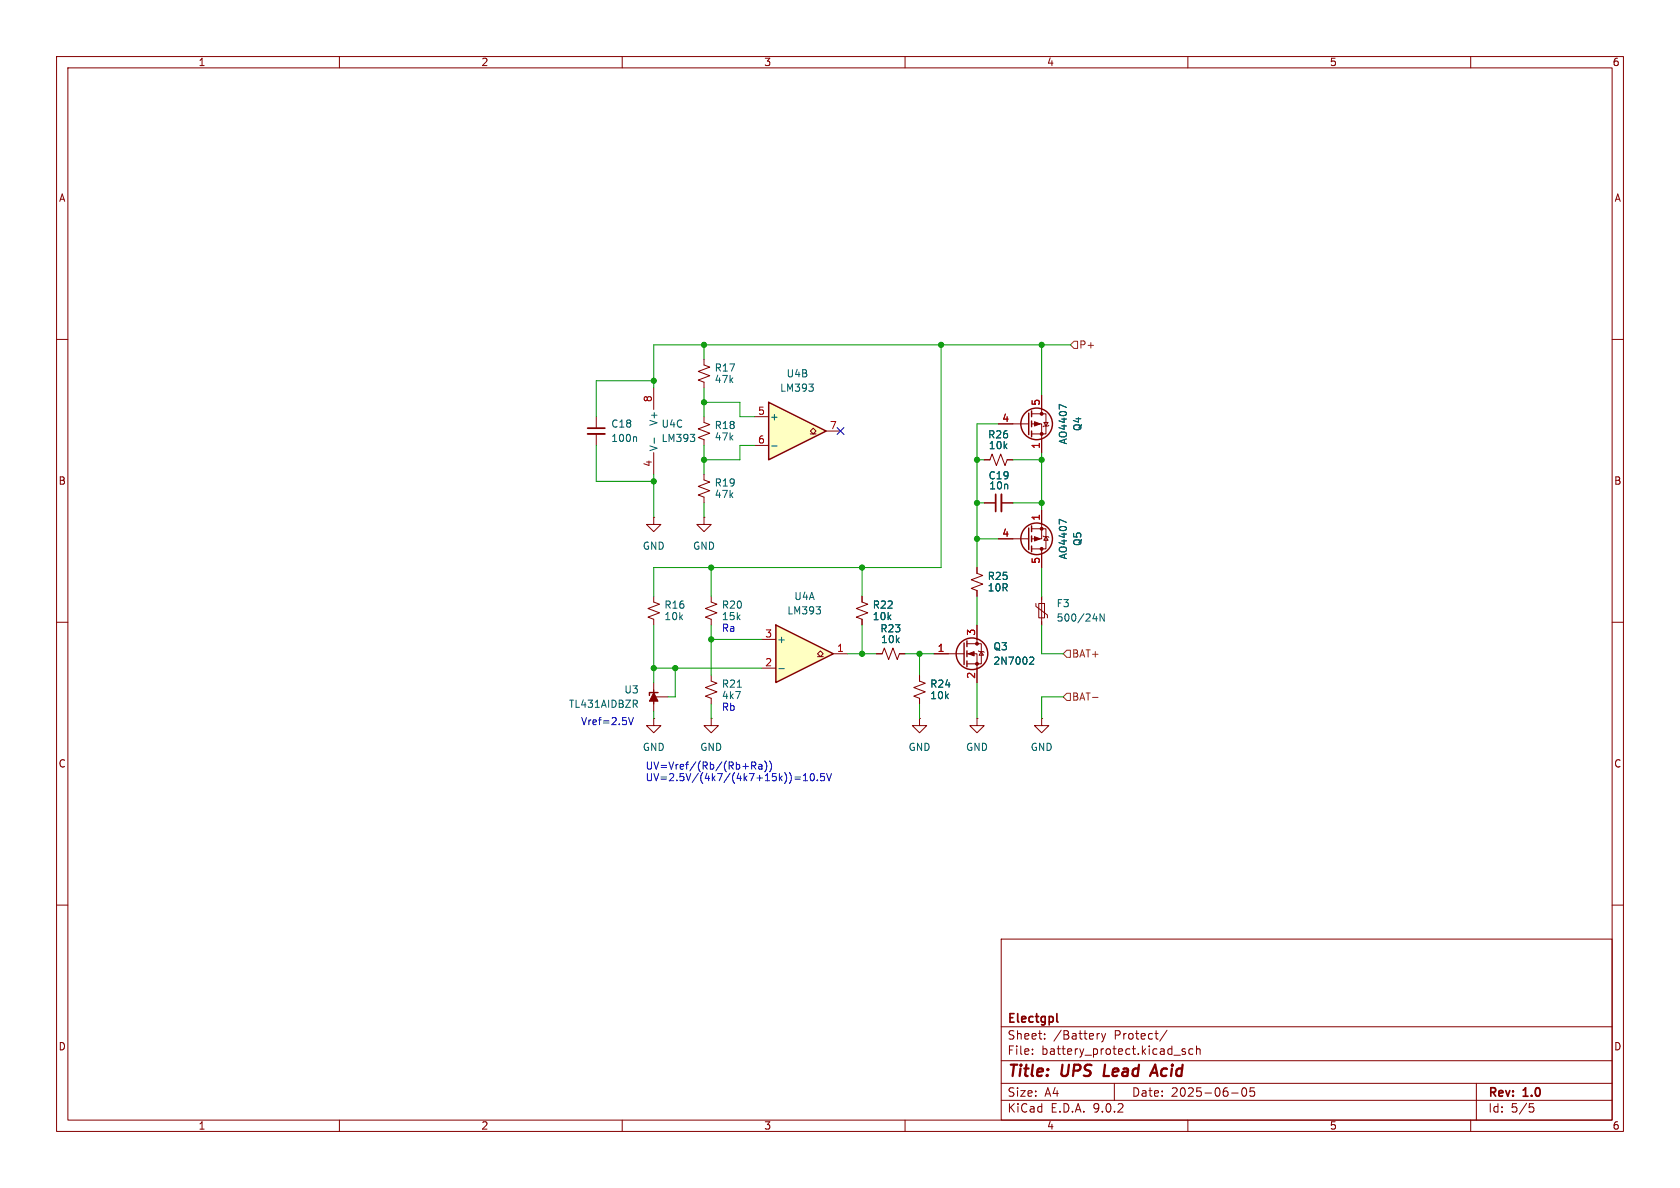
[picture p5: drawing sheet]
<svg xmlns="http://www.w3.org/2000/svg" width="297mm" height="210mm" viewBox="0 0 297 210" stroke-linecap="round" stroke-linejoin="round" font-family="sans-serif">
<g fill="none" stroke="#840000" stroke-width=".18">
<path d="M10 10h277v190h-277zM12 12h273v186h-273zM60 10v2M110 10v2M160 10v2M210 10v2M260 10v2M10 60h2M285 60h2M10 110h2M285 110h2M10 160h2"/>
<path d="M177 166h108v32h-108zM285 160h2M60 198v2M110 198v2M160 198v2M177 194.5h108M177 191.5h108M177 187.5h108M177 181.5h108M182.5 186.3v.1M182.5 185.5v.1M184.7 183.6v.1"/>
<path d="M184.7 182.8v.1M194.4 182.7l-.3 .1M194.7 182.7l.4 1M195.1 183.7l-.1 .4-.3 .1M195.5 182.7l-.4 1M197 191.5v3M206.3 182.1l-1.3 2M207.5 186.5h1.2M209.5 185.5l-.3-.1-.2 .2v.2l.5 .2v.3h-.5M210 198v2M210.9 185.5l-.4-.1-.3 .3v.4l.1 .2h.6M211.5 185.5l.2-.1 .4 .1 .1 .9"/>
<path d="M211.5 184.9v1.5M217.7 193.2h1.2M219.7 192.4l.2-.1a.81 .81 0 0 1 .6 .6 .81 .81 0 0 1-.3 .8l-.2 .1a.81 .81 0 0 1-.3-1.4zM221.7 192.3h-.7v.7l.2-.1h.5l.1 .3-.1 .5-.2 .1-.5-.1M260 198v2M261 191.5v6.5M270.4 195.1h.7M270.5 195.7h.4l.3 .3-.2 .5-.5 .1"/>
</g>
<path d="M195.4 188.2l-.3 2h1M203.3 190.2l.9-2 .4 2M203.6 189.6h.9" fill="none" stroke="#840000" stroke-width=".4"/>
<path d="M186.8 179.2v1.3l.3 .2" fill="none" stroke="#840000" stroke-width=".3"/>
<path d="M137.2 110.5l10.1 5.1-10.1 5.1z" fill="#ffffc2"/>
<g fill="none" stroke="#840000" stroke-width=".25">
<path d="M181.9 93.3v3.9M182.4 93v1M182.4 94.7v1.1M182.4 96.5v1M137.2 110.5l10.1 5.1-10.1 5.1z"/>
<circle cx="183.3" cy="95.2" r="2.79"/>
</g>
<g fill="none" stroke="#840000" stroke-width=".18">
<path d="M105.4 73.7v2M105.4 76.7v2M115.6 91.4v1.3h1.2l-1.2 1.3-1.3-1.3h1.3M115.6 91.4h.1M124.5 91.4v1.3h1.2l-1.2 1.3-1.3-1.3h1.3M124.5 91.4h.1M174 81.3h1l.4-1 .7 2 .8-2 .8 2 .4-1h1M174 88.9h2M176.5 95.3h5.4M177 88.9h2.1M182.4 93.5h2.5v3.5h-2.5M184.1 90.2v5.1h-1.7"/>
<path d="M184.1 97v3.3M184.4 94.7l.1 .2h.8l.1 .1M184.9 94.9l.4 .6h-.8zM125.7 119.4v1l1 .4-2 .7 2 .8-2 .8 1 .3v1.1M134.6 113h2.6M134.6 118.1h2.6M144.5 116.1h.5l-.5-.5 .5-.5 .5 .5-.5 .5h.5M147.3 115.6h2.6M152.4 105.4v1l1 .4-2 .8 2 .7-2 .8 1 .4v1M162.6 119.4v1l1 .4-2.1 .7 2.1 .8-2.1 .8 1.1 .3v1.1M183.1 106.7v.5l2.1 1.5v.5M183.6 106.7h1.1v2.5h-1.1z"/>
<path d="M184.1 105.4v5.1M115.6 127v1.3h1.2l-1.2 1.2-1.3-1.2h1.3M115.6 127h.1M125.7 127v1.3h1.3l-1.3 1.2-1.2-1.2h1.2M125.7 127h.1M162.6 127v1.3h1.2l-1.2 1.2-1.3-1.2h1.3M162.6 127h.1"/>
</g>
<path d="M112.4 77.2l.1 .2v.6M188.5 92.3l-1.2-.5v.8M137.7 118.2h1M144.3 107.3h.8l-.5 .4M145 107.9v.5M193.2 109.4h.8M195.2 108.5v1.3l-.7-1.3v1.3M130.3 121.5h.8" fill="none" stroke="#006464" stroke-width=".18"/>
<g fill="#840000" stroke="#840000" stroke-width=".18">
<path d="M182.9 94.9l1 .4-1 .3z"/>
<circle cx="184.1" cy="97" r=".25"/>
<circle cx="184.1" cy="93.5" r=".25"/>
</g>
<path d="M103.9 75.7h3M176 87.4v3" fill="none" stroke="#840000" stroke-width=".3"/>
<path d="M103.9 76.7h3M177 87.4v3" fill="none" stroke="#840000" stroke-width=".33"/>
<path d="M135.9 71.1l10.1 5.1-10.1 5.1z" fill="#ffffc2"/>
<g fill="none" stroke="#840000" stroke-width=".25">
<path d="M135.9 71.1l10.1 5.1-10.1 5.1zM181.9 73v3.8M182.4 72.6v1.1M182.4 74.4v1M182.4 76.2v1M170.4 113.7v3.8M170.9 113.3v1M170.9 115.1v1M170.9 116.8v1.1M116.3 122.4h-1.5v.5"/>
<circle cx="183.3" cy="74.9" r="2.79"/>
<circle cx="171.8" cy="115.6" r="2.79"/>
</g>
<g fill="none" stroke="#840000" stroke-width=".18">
<path d="M115.6 68.6v3.8M124.5 63.5v1l1 .4-2.1 .8 2.1 .7-2.1 .8 1.1 .4v1M124.5 73.7v1l1 .4-2.1 .7 2.1 .8-2.1 .7 1.1 .4v1M133.3 73.7h2.6M133.3 78.7h2.6M143.3 76.7h.5l-.5-.5 .5-.5 .5 .5-.5 .5h.5M146 76.2h2.6M176.5 74.9h5.4M182.4 73.2h2.5v3.5h-2.5M182.4 74.9h1.7v5.1M184.1 69.9v3.3M184.5 74.7h.8l-.4 .6z"/>
<path d="M185.4 75.2l-.1 .1h-.8l-.1 .1M115.6 80v3.8M124.5 83.8v1l1 .4-2.1 .8 2.1 .7-2.1 .8 1.1 .4v1M174 88.9h2M174 81.3h1M176.5 95.3h2.6M177 88.9h2.1M178.1 81.3h1M184.1 90.2v2.5M184.1 97.8v2.5M115.6 105.4v1l1 .4-2 .8 2 .7-2 .8 1 .4v1M125.7 105.4v1l1 .4-2 .8 2 .7-2 .8 1 .4v1"/>
<path d="M152.4 105.4v1M152.4 109.5v1M154.9 115.6h1.1l.3-1 .8 2 .8-2 .7 2 .4-1h1M162.6 119.4v1M165.1 115.6h5.3M170.9 113.8h2.6v3.5h-2.6M170.9 115.6h1.8v5.1M172.7 100.3v1l1 .4-2 .8 2 .8-2 .7 1 .4v1M172.7 110.5v3.3M173 115.1l.1 .1h.8l.1 .1M173.5 115.2l.4 .6h-.8zM115.6 121.9v2.6"/>
<path d="M115.6 120.7v5M115.6 123.2h2.5M162.6 123.4v1.1M172.7 127v1.3h1.3l-1.3 1.2-1.3-1.2h1.3M172.7 127h.1M184.1 127v1.3h1.3l-1.3 1.2-1.2-1.2h1.2M184.1 127h.1"/>
</g>
<path d="M115.7 77.4v1M122 76.8h.8l-.4 .5M122.8 77.4v.5M136.4 78.8h1M143 67.9h.8l-.4 .5M143.7 68.5v.5M188.5 72l-1.2-.5v.8M188.5 92.3l-1.2-.5v.8M182.2 116.1l.4 .1 .2 .3-.8 .9h.8M112.3 124.4l.4 .6M112.4 123.8l.3 .2-.1 .3-.2 .1" fill="none" stroke="#006464" stroke-width=".18"/>
<g fill="#840000" stroke="#840000" stroke-width=".18">
<path d="M115.6 122.4l.7 1.6h-1.5z"/>
<path d="M182.9 74.5l1 .4-1 .4z"/>
<path d="M171.2 115.6l1-.4v.8z"/>
<circle cx="184.1" cy="73.2" r=".25"/>
<circle cx="184.1" cy="76.7" r=".25"/>
<circle cx="172.7" cy="113.8" r=".25"/>
<circle cx="172.7" cy="117.3" r=".25"/>
</g>
<path d="M189.2 61l.7-.7h.6v1.3h-.6zM188.6 114.9h.6v1.3h-.6l-.6-.6zM188.6 122.6h.6v1.2h-.6l-.6-.6zM193.1 123.3h1" fill="none" stroke="#725600" stroke-width=".18"/>
<g fill="none" stroke="#009600" stroke-width=".18">
<path d="M105.4 78.7v6.4h10.2M115.6 67.3h-10.2v6.4M124.5 61v2.5M124.5 68.6v5.1M124.5 78.7v5.1M124.5 71.1h6.3v2.6h2.5M133.3 78.7h-2.5v2.6h-6.3M166.4 61v39.3h-50.8v5.1M176.5 74.9h-3.8v25.4M184.1 61v8.9M189.2 61h-73.6v7.6M115.6 83.8v7.6"/>
<path d="M124.5 88.9v2.5M172.7 88.9h1.3M172.7 81.3h1.3M172.7 95.3h3.8M179.1 88.9h5M179.1 81.3h5M184.1 80v10.2M115.6 118.1h19M115.6 110.5v10.2M119.4 118.1v5.1h-1.3M125.7 100.3v5.1M125.7 110.5v8.9"/>
<path d="M125.7 113h8.9M149.9 115.6h5M152.4 100.3v5.1M152.4 110.5v5.1M160 115.6h5.1M162.6 115.6v3.8M172.7 105.4v5.1M184.1 100.3v5.1M184.1 110.5v5.1h3.9M115.6 125.7v1.3M125.7 124.5v2.5M162.6 124.5v2.5"/>
<path d="M172.7 120.7v6.3M188 123.2h-3.9v3.8"/>
</g>
<path d="M148 75.6l1.2 1.2M149.2 75.6l-1.2 1.2" fill="none" stroke="#000084" stroke-width=".18"/>
<g fill="none" stroke="#0000c2" stroke-width=".18">
<path d="M111.1 126.8l.4 1.3 .5-1.3M132.9 135.4l.6-.1 .1-.2v-.3l-.7-.1v1.3M133.2 135.4l.4 .6M134.2 135.2h.4l.1 .8M134.7 135.4l-.4 .1-.2 .2 .2 .3 .4-.1M135.2 134.5a1.47 1.47 0 0 1 .1 1.9M136 134.5a1.47 1.47 0 0 1 .1 1.9M140.5 137.4h1M140.5 137.7h1M142 138h.8M142 137.1l.4-.4v1.3M143.4 136.9l.1-.2a.68 .68 0 0 1 .5 .7 .68 .68 0 0 1-.5 .6l-.1-.1-.2-.4z"/>
<path d="M144.5 137.9v.1M145.7 136.7h-.6l-.1 .7 .2-.2 .5 .1 .1 .2-.1 .4-.2 .1-.5-.1M146.1 136.7l.5 1.3 .4-1.3"/>
</g>
<g fill="#009600" stroke="#009600" stroke-width=".18">
<circle cx="125.7" cy="100.3" r=".46"/>
<circle cx="115.6" cy="118.1" r=".46"/>
<circle cx="119.4" cy="118.1" r=".46"/>
<circle cx="172.7" cy="81.3" r=".46"/>
<circle cx="152.4" cy="100.3" r=".46"/>
<circle cx="184.1" cy="61" r=".46"/>
<circle cx="166.4" cy="61" r=".46"/>
<circle cx="125.7" cy="113" r=".46"/>
<circle cx="184.1" cy="81.3" r=".46"/>
<circle cx="152.4" cy="115.6" r=".46"/>
<circle cx="184.1" cy="88.9" r=".46"/>
<circle cx="172.7" cy="88.9" r=".46"/>
<circle cx="172.7" cy="95.3" r=".46"/>
<circle cx="162.6" cy="115.6" r=".46"/>
<circle cx="124.5" cy="71.1" r=".46"/>
<circle cx="115.6" cy="85.1" r=".46"/>
<circle cx="124.5" cy="61" r=".46"/>
<circle cx="124.5" cy="81.3" r=".46"/>
<circle cx="115.6" cy="67.3" r=".46"/>
</g>
<g font-size="2.8" fill="#840000">
<text x="178" y="190.9">Title:</text>
<text x="187.7" y="190.9">UPS</text>
<text x="196" y="190.9">Lead</text>
<text x="205.3" y="190.9">Acid</text>
</g>
<g font-size="2.1" fill="#840000">
<text x="178" y="184">Sheet:</text>
<text x="178" y="181.2">Electgpl</text>
<text x="186.2" y="184">/Battery</text>
<text x="197" y="184">Protect/</text>
<text x="178" y="186.7">File:</text>
<text x="184.1" y="186.7">battery_protect.kicad_sch</text>
<text x="178" y="196.9">KiCad</text>
<text x="178" y="194.1">Size:</text>
<text x="184.7" y="194.1">A4</text>
<text x="185.7" y="196.9">E.D.A.</text>
<text x="193.3" y="196.9">9.0.2</text>
<text x="200" y="194.1">Date:</text>
<text x="207" y="194.1">2025-06-05</text>
<text x="263" y="194.3">Rev:</text>
<text x="263" y="196.9">Id:</text>
<text x="267.1" y="196.9">5/5</text>
<text x="269.4" y="194.3">1.0</text>
</g>
<g font-size="1.8" fill="#840000">
<text x="35" y="11.9">1</text>
<text x="85" y="11.9">2</text>
<text x="135" y="11.9">3</text>
<text x="185" y="11.9">4</text>
<text x="235" y="11.9">5</text>
<text x="285" y="11.9">6</text>
<text x="10.3" y="35.9">A</text>
<text x="285.3" y="35.9">A</text>
<text x="10.3" y="85.9">B</text>
<text x="285.3" y="85.9">B</text>
<text x="10.3" y="135.9">C</text>
<text x="285.3" y="135.9">C</text>
<text x="10.3" y="185.9">D</text>
<text x="285.3" y="185.9">D</text>
<text x="35" y="199.9">1</text>
<text x="85" y="199.9">2</text>
<text x="135" y="199.9">3</text>
<text x="185" y="199.9">4</text>
<text x="235" y="199.9">5</text>
<text x="285" y="199.9">6</text>
</g>
<g font-size="1.8" fill="#006464">
<text x="126.2" y="65.9">R17</text>
<text x="126.2" y="67.9">47k</text>
<text x="137.8" y="69.4">LM393</text>
<text x="139" y="66.9">U4B</text>
<text x="108" y="75.8">C18</text>
<text x="116.4" y="75.4" transform="rotate(-90 116.4 75.4)">V+</text>
<text x="116.8" y="75.8">U4C</text>
<text x="126.2" y="76">R18</text>
<text x="136" y="74.5">+</text>
<text x="174.6" y="77.7">R26</text>
<text x="191.4" y="76.3" transform="rotate(-90 191.4 76.3)">Q4</text>
<text x="108" y="78.3">100n</text>
<text x="116.4" y="79.9" transform="rotate(-90 116.4 79.9)">V-</text>
<text x="116.8" y="78.3">LM393</text>
<text x="126.2" y="78.1">47k</text>
<text x="174.7" y="79.6">10k</text>
<text x="188.8" y="78.7" transform="rotate(-90 188.8 78.7)">AO4407</text>
<text x="126.2" y="88.2">47k</text>
<text x="126.2" y="86.2">R19</text>
<text x="174.7" y="84.9">C19</text>
<text x="174.8" y="86.7">10n</text>
<text x="113.5" y="97.4">GND</text>
<text x="122.4" y="97.4">GND</text>
<text x="188.8" y="99" transform="rotate(-90 188.8 99)">AO4407</text>
<text x="191.4" y="96.6" transform="rotate(-90 191.4 96.6)">Q5</text>
<text x="117.4" y="107.8">R16</text>
<text x="127.5" y="107.8">R20</text>
<text x="140.3" y="106.3">U4A</text>
<text x="154.2" y="107.8">R22</text>
<text x="174.5" y="102.7">R25</text>
<text x="174.5" y="104.7">10R</text>
<text x="186.7" y="107.5">F3</text>
<text x="117.4" y="109.8">10k</text>
<text x="127.5" y="109.8">15k</text>
<text x="137.3" y="113.9">+</text>
<text x="139.1" y="108.8">LM393</text>
<text x="154.2" y="109.8">10k</text>
<text x="155.5" y="112">R23</text>
<text x="155.7" y="113.9">10k</text>
<text x="186.7" y="110.1">500/24N</text>
<text x="175.5" y="115.2">Q3</text>
<text x="175.5" y="117.7">2N7002</text>
<text x="100.5" y="125.3">TL431AIDBZR</text>
<text x="110.3" y="122.8">U3</text>
<text x="127.5" y="123.8">4k7</text>
<text x="127.5" y="121.8">R21</text>
<text x="164.3" y="123.8">10k</text>
<text x="164.3" y="121.8">R24</text>
<text x="113.5" y="132.9">GND</text>
<text x="123.7" y="132.9">GND</text>
<text x="160.5" y="132.9">GND</text>
<text x="170.7" y="132.9">GND</text>
<text x="182.1" y="132.9">GND</text>
</g>
<g font-size="1.8" fill="#725600">
<text x="190.7" y="61.8">P+</text>
<text x="189.4" y="116.4">BAT+</text>
<text x="189.4" y="124.1">BAT-</text>
</g>
<g font-size="1.8" fill="#a90000">
<text x="115.3" y="71.2" transform="rotate(-90 115.3 71.2)">8</text>
<text x="183.9" y="71.8" transform="rotate(-90 183.9 71.8)">5</text>
<text x="133.9" y="73.4">5</text>
<text x="146.6" y="75.9">7</text>
<text x="177.1" y="74.7">4</text>
<text x="115.3" y="82.6" transform="rotate(-90 115.3 82.6)">4</text>
<text x="133.9" y="78.5">6</text>
<text x="183.9" y="79.4" transform="rotate(-90 183.9 79.4)">1</text>
<text x="177.1" y="95">4</text>
<text x="183.9" y="92.1" transform="rotate(-90 183.9 92.1)">1</text>
<text x="183.9" y="99.8" transform="rotate(-90 183.9 99.8)">5</text>
<text x="135.2" y="112.8">3</text>
<text x="172.5" y="112.5" transform="rotate(-90 172.5 112.5)">3</text>
<text x="135.2" y="117.9">2</text>
<text x="147.9" y="115.3">1</text>
<text x="165.7" y="115.3">1</text>
<text x="172.5" y="120.1" transform="rotate(-90 172.5 120.1)">2</text>
</g>
<g font-size="1.8" fill="#0000c2">
<text x="127.5" y="111.8">Ra</text>
<text x="127.5" y="125.7">Rb</text>
<text x="102.6" y="128.3">Vref=2.5V</text>
<text x="114" y="136.1">UV=Vref/(Rb/(Rb+Ra))</text>
<text x="114" y="138.2">UV=2.5V/(4k7/(4k7+15k))=10.5V</text>
</g>
</svg>
